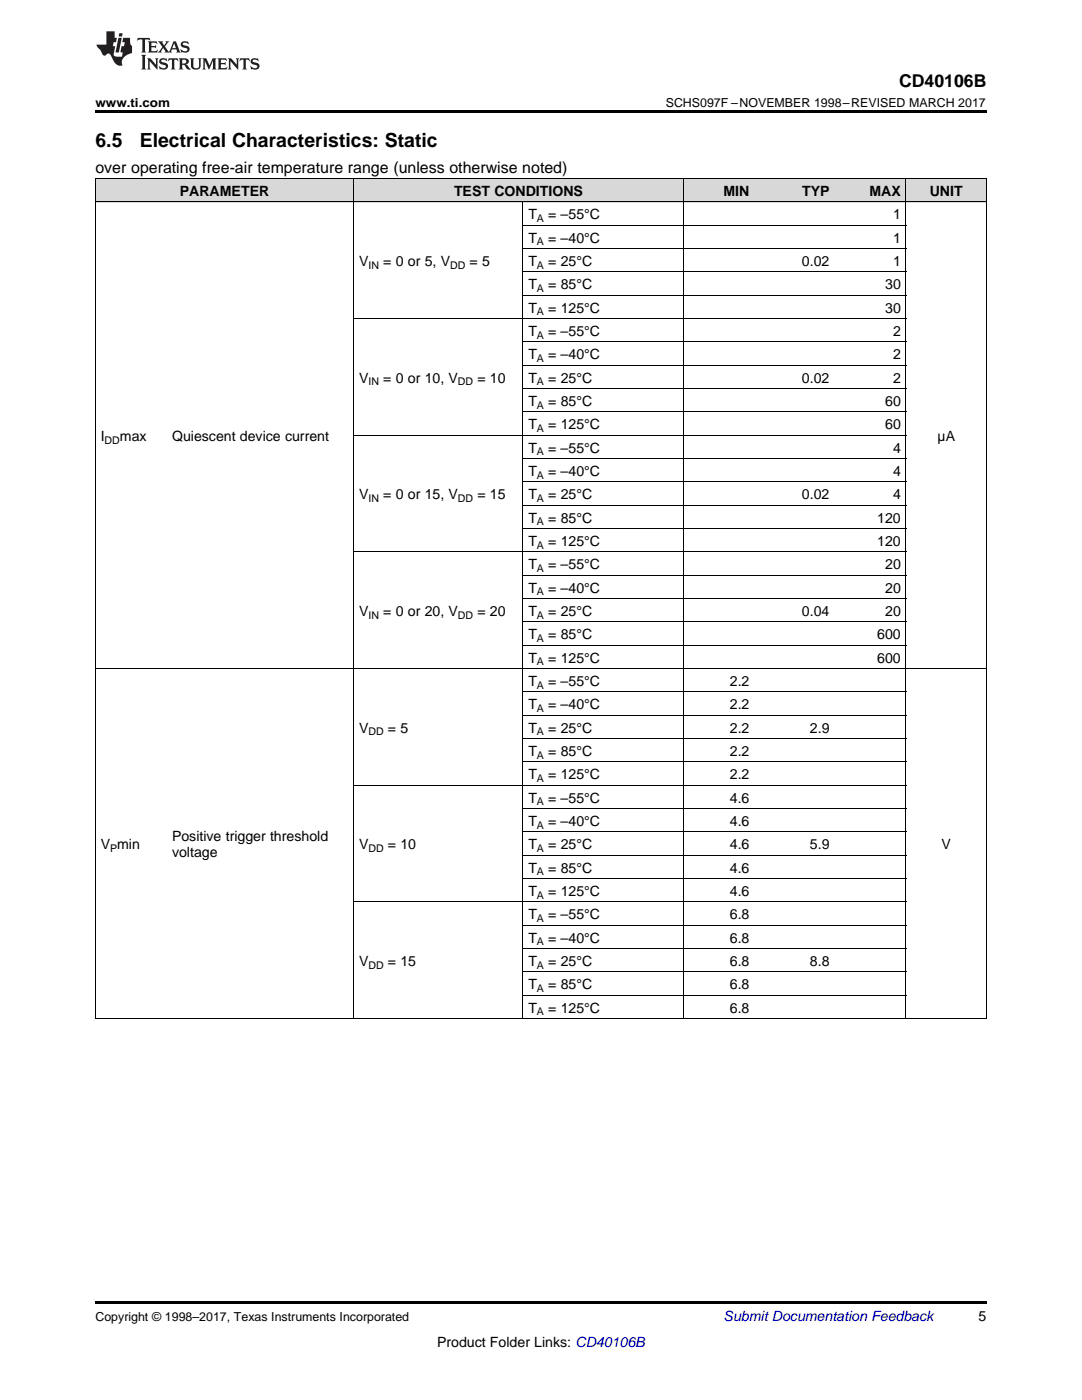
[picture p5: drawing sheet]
<svg xmlns="http://www.w3.org/2000/svg" width="216mm" height="279mm" viewBox="0 0 216 279" stroke-linecap="round" stroke-linejoin="round" font-family="sans-serif">
<g fill="#d8d8d8">
<path d="M19 35.7h14.3v4.7h-14.3z"/>
<path d="M33.3 35.7h37.3v4.7h-37.3z"/>
<path d="M70.6 35.7h33.8v4.7h-33.8z"/>
<path d="M104.4 35.7h32v4.7h-32z"/>
<path d="M136.4 35.7h14.2v4.7h-14.2z"/>
<path d="M150.6 35.7h16v4.7h-16z"/>
<path d="M166.6 35.7h14.2v4.7h-14.2z"/>
<path d="M180.8 35.7h16v4.7h-16z"/>
</g>
<path d="M19 22h177.8v.5h-177.8zM19 259.7h177.8v.5h-177.8z" fill="#000"/>
<g fill="none" stroke="#000" stroke-width=".2">
<path d="M19 35.6l177.8 .1v167.6M19.1 35.7v167.6M70.5 35.7v167.6M136.3 35.7v167.6M180.8 35.7v167.6M19 40.3h177.8M104.3 40.3v163M104.4 58.9h76.4M104.4 54.3h76.4M104.4 49.6h76.4M104.4 45h76.4M70.6 63.6h110.2"/>
<path d="M104.4 77.6h76.4M104.4 72.9h76.4M104.4 68.2h76.4M70.6 86.9h110.2M104.4 96.2h76.4M104.4 91.5h76.4M104.4 82.2h76.4M70.6 110.2h110.2M104.4 119.5h76.4M104.4 114.8h76.4M104.4 105.5h76.4M104.4 100.8h76.4"/>
<path d="M19 133.4h177.8M104.4 138.1h76.4M104.4 128.8h76.4M104.4 124.1h76.4M70.6 156.7h110.2M104.4 152.1h76.4M104.4 147.4h76.4M104.4 142.8h76.4M104.4 175.3h76.4M104.4 170.7h76.4M104.4 166h76.4M104.4 161.4h76.4"/>
<path d="M70.6 180h110.2M104.4 198.6h76.4M104.4 194h76.4M104.4 189.3h76.4M104.4 184.7h76.4M19 203.3h177.8"/>
</g>
<g fill="#231f20">
<path d="M27.5 7.6l-.1 .5 .4-.2h.6v.1v2.1l-.2 .4h1l-.3-.4v-2.1l.1-.1h.5l.5 .2-.2-.5zM29.5 8.3l.2 .3v1.5l-.2 .4h1.8l.2-.6a1.04 1.04 0 0 1-1.3 .2v-.7h.6l.3 .2v-.6l-.3 .2h-.6v-.6l.8-.1 .4 .3-.2-.5zM31.5 8.3l.9 1.1-.9 1.1h.8l-.2-.2 .5-.7 .4 .7-.2 .2h1.5l-.1-.2 .1-.4h.9l.1 .4-.2 .2h1l-.3-.3-.7-1.9h-.5l-.9 2-.8-1 .9-1h-.8l.1 .3-.3 .5-.4-.6 .2-.2zM34.7 8.6l.4 1h-.7zM36.3 8.4a.63 .63 0 0 0-.2 .7 .63 .63 0 0 0 .6 .4l.6 .2 .1 .2a.75 .75 0 0 1-.7 .4 .75 .75 0 0 1-.6-.5l.1 .7 .1-.1a1.11 1.11 0 0 0 1.5-.6 1.13 1.13 0 0 0-1.2-.8l-.1-.4a1.04 1.04 0 0 1 1.2 .2l-.2-.5-.1 .1-.5-.2zM28.2 10.9l.2 .4v2.2l-.2 .4h1l-.3-.4v-2.2l.3-.4zM29.3 11.6l.3 .4v1.5l-.3 .4h.8l-.2-.4v-1.3l1.5 1.7v-1.9l.2-.4h-.7l.2 .4v.9l-1.1-1.3zM32 11.8a.62 .62 0 0 0-.2 .7 .62 .62 0 0 0 .6 .4l.6 .1 .1 .3a.76 .76 0 0 1-.7 .3 .76 .76 0 0 1-.6-.4l.1 .7 .1-.1a1.11 1.11 0 0 0 1.5-.6 1.13 1.13 0 0 0-1.2-.8l-.1-.4a1.04 1.04 0 0 1 1.2 .2l-.2-.6-.1 .1-.5-.1zM33.7 11.6l-.2 .6a.61 .61 0 0 1 .8-.3v1.6l-.2 .4h.9l-.2-.4v-1.6a.63 .63 0 0 1 .8 .3l-.2-.6zM35.6 11.6l.3 .4v1.5l-.3 .4h1l-.2-.2v-.8l.5 .2a.76 .76 0 0 0 1.2 .7l-1-1a.58 .58 0 0 0 .6-.5 .58 .58 0 0 0-.5-.6zM36.4 11.9h.1a.45 .45 0 0 1 .5 .1 .45 .45 0 0 1 .1 .5l-.7 .2zM37.9 11.6l.2 .2a2.17 2.17 0 0 0 .3 1.9 .99 .99 0 0 0 1.6-.6v-1.1l.2-.4h-.7l.2 .2a1.92 1.92 0 0 1-.2 1.8 .6 .6 0 0 1-.9-.5v-1.1l.2-.4zM40.4 11.6l.2 .4v1.5l-.2 .4h.7l-.2-.4v-1.4l.8 1.8 .8-1.8v1.4l-.2 .4h.9l-.2-.4v-1.5l.2-.4h-.8l-.6 1.5-.6-1.5zM43.4 11.6l.2 .4v1.5l-.2 .4h1.8l.2-.6a1.04 1.04 0 0 1-1.3 .1v-.6h.5l.4 .2v-.6l-.4 .2h-.5v-.7h.8l.3 .3-.1-.6zM45.5 11.6l.2 .4v1.5l-.2 .4h.7l-.2-.4v-1.3l1.5 1.7v-1.9l.2-.4h-.7l.2 .4v.9l-1.1-1.3zM47.9 11.6l-.1 .6a.61 .61 0 0 1 .8-.3v1.6l-.3 .4h1l-.3-.4 .1-1.6a.63 .63 0 0 1 .7 .3l-.1-.6zM50.2 11.8a.62 .62 0 0 0-.2 .7 .62 .62 0 0 0 .6 .4l.6 .1 .2 .3a.76 .76 0 0 1-.8 .3 .76 .76 0 0 1-.6-.4l.1 .7 .2-.1a1.11 1.11 0 0 0 1.5-.6 1.13 1.13 0 0 0-1.3-.8l-.1-.4a1.04 1.04 0 0 1 1.2 .2l-.1-.6-.2 .1-.5-.1z"/>
<path d="M21.2 6.3v2.6h-1.9l.1 .4 .7 .9a.91 .91 0 0 0 1 .8 .56 .56 0 0 1 .5-.3 .56 .56 0 0 1 .5 .3l.4 .8a1.53 1.53 0 0 0 1.9 1.2 1.54 1.54 0 0 1 1-2.1l.9-.3v-1.4a1.52 1.52 0 0 1-.3-1.6h-1.4l-.2 .8h.5l-.2 .8h-.4l-.2 1v.2l.4 .1-.2 .8a1.93 1.93 0 0 1-1.6-.3l.3-1.8h-.5l.2-.8h.4l.2-.8h-.4v-1.3zM23.6 7.6l-.6 2.9h.7l.6-2.9zM23.8 6.6l-.1 .7h.6l.2-.7z"/>
</g>
<g font-size="3.9">
<text x="19" y="29.3">6.5</text>
<text x="27.9" y="29.3">Electrical Characteristics: Static</text>
</g>
<text font-size="3.5" x="179.4" y="17.3">CD40106B</text>
<text font-size="3.2" x="19" y="34.4">over operating free-air temperature range (unless otherwise noted)</text>
<g font-size="2.8">
<text x="35.9" y="39.1">PARAMETER</text>
<text x="90.6" y="39.1">TEST CONDITIONS</text>
<text x="144.4" y="39.1">MIN</text>
<text x="160.1" y="39.1">TYP</text>
<text x="173.5" y="39.1">MAX</text>
<text x="185.5" y="39.1">UNIT</text>
<text x="105.4" y="43.7">T</text>
<text x="109.4" y="43.7">= –55°C</text>
<text x="178.2" y="43.7">1</text>
<text x="71.6" y="53.1">V</text>
<text x="76.5" y="53.1">= 0 or 5, V</text>
<text x="93.7" y="53.1">= 5</text>
<text x="105.4" y="48.4">T</text>
<text x="105.4" y="53.1">T</text>
<text x="109.4" y="48.4">= –40°C</text>
<text x="109.4" y="53.1">= 25°C</text>
<text x="160" y="53.1">0.02</text>
<text x="178.2" y="48.4">1</text>
<text x="178.2" y="53.1">1</text>
<text x="105.4" y="57.7">T</text>
<text x="109.4" y="57.7">= 85°C</text>
<text x="176.6" y="57.7">30</text>
<text x="105.4" y="62.4">T</text>
<text x="109.4" y="62.4">= 125°C</text>
<text x="176.6" y="62.4">30</text>
<text x="105.4" y="67">T</text>
<text x="105.4" y="71.7">T</text>
<text x="109.4" y="67">= –55°C</text>
<text x="109.4" y="71.7">= –40°C</text>
<text x="178.2" y="67">2</text>
<text x="178.2" y="71.7">2</text>
<text x="71.6" y="76.3">V</text>
<text x="76.5" y="76.3">= 0 or 10, V</text>
<text x="95.2" y="76.3">= 10</text>
<text x="105.4" y="76.3">T</text>
<text x="109.4" y="76.3">= 25°C</text>
<text x="160" y="76.3">0.02</text>
<text x="178.2" y="76.3">2</text>
<text x="105.4" y="81">T</text>
<text x="109.4" y="81">= 85°C</text>
<text x="176.6" y="81">60</text>
<text x="20.1" y="88">I</text>
<text x="23.9" y="88">max</text>
<text x="34.3" y="88">Quiescent device current</text>
<text x="105.4" y="85.7">T</text>
<text x="109.4" y="85.7">= 125°C</text>
<text x="176.6" y="85.7">60</text>
<text x="187.1" y="88">µA</text>
<text x="105.4" y="90.3">T</text>
<text x="105.4" y="95">T</text>
<text x="109.4" y="90.3">= –55°C</text>
<text x="109.4" y="95">= –40°C</text>
<text x="178.2" y="90.3">4</text>
<text x="178.2" y="95">4</text>
<text x="71.6" y="99.6">V</text>
<text x="76.5" y="99.6">= 0 or 15, V</text>
<text x="95.2" y="99.6">= 15</text>
<text x="105.4" y="99.6">T</text>
<text x="109.4" y="99.6">= 25°C</text>
<text x="160" y="99.6">0.02</text>
<text x="178.2" y="99.6">4</text>
<text x="105.4" y="104.3">T</text>
<text x="109.4" y="104.3">= 85°C</text>
<text x="175" y="104.3">120</text>
<text x="105.4" y="108.9">T</text>
<text x="105.4" y="113.6">T</text>
<text x="109.4" y="108.9">= 125°C</text>
<text x="109.4" y="113.6">= –55°C</text>
<text x="175" y="108.9">120</text>
<text x="176.6" y="113.6">20</text>
<text x="105.4" y="118.3">T</text>
<text x="109.4" y="118.3">= –40°C</text>
<text x="176.6" y="118.3">20</text>
<text x="71.6" y="122.9">V</text>
<text x="76.5" y="122.9">= 0 or 20, V</text>
<text x="95.2" y="122.9">= 20</text>
<text x="105.4" y="122.9">T</text>
<text x="109.4" y="122.9">= 25°C</text>
<text x="160" y="122.9">0.04</text>
<text x="176.6" y="122.9">20</text>
<text x="105.4" y="127.6">T</text>
<text x="109.4" y="127.6">= 85°C</text>
<text x="175" y="127.6">600</text>
<text x="105.4" y="132.2">T</text>
<text x="105.4" y="136.9">T</text>
<text x="109.4" y="132.2">= 125°C</text>
<text x="109.4" y="136.9">= –55°C</text>
<text x="145.6" y="136.9">2.2</text>
<text x="175" y="132.2">600</text>
<text x="105.4" y="141.5">T</text>
<text x="109.4" y="141.5">= –40°C</text>
<text x="145.6" y="141.5">2.2</text>
<text x="71.6" y="146.2">V</text>
<text x="77.4" y="146.2">= 5</text>
<text x="105.4" y="146.2">T</text>
<text x="109.4" y="146.2">= 25°C</text>
<text x="145.6" y="146.2">2.2</text>
<text x="161.6" y="146.2">2.9</text>
<text x="105.4" y="150.8">T</text>
<text x="105.4" y="155.5">T</text>
<text x="109.4" y="150.8">= 85°C</text>
<text x="109.4" y="155.5">= 125°C</text>
<text x="145.6" y="150.8">2.2</text>
<text x="145.6" y="155.5">2.2</text>
<text x="105.4" y="160.2">T</text>
<text x="109.4" y="160.2">= –55°C</text>
<text x="145.6" y="160.2">4.6</text>
<text x="34.3" y="167.9">Positive trigger threshold</text>
<text x="105.4" y="164.8">T</text>
<text x="109.4" y="164.8">= –40°C</text>
<text x="145.6" y="164.8">4.6</text>
<text x="20.1" y="169.5">V min</text>
<text x="34.3" y="171.1">voltage</text>
<text x="71.6" y="169.5">V</text>
<text x="77.4" y="169.5">= 10</text>
<text x="105.4" y="169.5">T</text>
<text x="109.4" y="169.5">= 25°C</text>
<text x="145.6" y="169.5">4.6</text>
<text x="161.6" y="169.5">5.9</text>
<text x="187.9" y="169.5">V</text>
<text x="105.4" y="174.1">T</text>
<text x="105.4" y="178.8">T</text>
<text x="109.4" y="174.1">= 85°C</text>
<text x="109.4" y="178.8">= 125°C</text>
<text x="145.6" y="174.1">4.6</text>
<text x="145.6" y="178.8">4.6</text>
<text x="105.4" y="183.4">T</text>
<text x="109.4" y="183.4">= –55°C</text>
<text x="145.6" y="183.4">6.8</text>
<text x="105.4" y="188.1">T</text>
<text x="109.4" y="188.1">= –40°C</text>
<text x="145.6" y="188.1">6.8</text>
<text x="71.6" y="192.8">V</text>
<text x="77.4" y="192.8">= 15</text>
<text x="105.4" y="192.8">T</text>
<text x="105.4" y="197.4">T</text>
<text x="109.4" y="192.8">= 25°C</text>
<text x="109.4" y="197.4">= 85°C</text>
<text x="145.6" y="192.8">6.8</text>
<text x="145.6" y="197.4">6.8</text>
<text x="161.6" y="192.8">8.8</text>
<text x="105.4" y="202.1">T</text>
<text x="109.4" y="202.1">= 125°C</text>
<text x="145.6" y="202.1">6.8</text>
<text x="195.3" y="263.6">5</text>
<text x="87.2" y="268.9">Product Folder Links: CD40106B</text>
</g>
<text font-size="2.8" fill="#0000c8" x="144.4" y="263.6">Submit Documentation Feedback</text>
<g font-size="2.5">
<text x="19" y="21.4">www.ti.com</text>
<text x="132.9" y="21.4">SCHS097F –NOVEMBER 1998–REVISED MARCH 2017</text>
<text x="19" y="263.6">Copyright © 1998–2017, Texas Instruments Incorporated</text>
</g>
<g font-size="2.1">
<text x="107.1" y="44.3">A</text>
<text x="73.5" y="53.6">IN</text>
<text x="89.8" y="53.6">DD</text>
<text x="107.1" y="49">A</text>
<text x="107.1" y="53.6">A</text>
<text x="107.1" y="58.3">A</text>
<text x="107.1" y="62.9">A</text>
<text x="107.1" y="67.6">A</text>
<text x="73.5" y="76.9">IN</text>
<text x="91.4" y="76.9">DD</text>
<text x="107.1" y="72.2">A</text>
<text x="107.1" y="76.9">A</text>
<text x="107.1" y="81.6">A</text>
<text x="20.9" y="88.5">DD</text>
<text x="107.1" y="86.2">A</text>
<text x="107.1" y="90.9">A</text>
<text x="107.1" y="95.5">A</text>
<text x="73.5" y="100.2">IN</text>
<text x="91.4" y="100.2">DD</text>
<text x="107.1" y="100.2">A</text>
<text x="107.1" y="104.8">A</text>
<text x="107.1" y="109.5">A</text>
<text x="107.1" y="114.2">A</text>
<text x="107.1" y="118.8">A</text>
<text x="73.5" y="123.5">IN</text>
<text x="91.4" y="123.5">DD</text>
<text x="107.1" y="123.5">A</text>
<text x="107.1" y="128.1">A</text>
<text x="107.1" y="132.8">A</text>
<text x="107.1" y="137.4">A</text>
<text x="107.1" y="142.1">A</text>
<text x="73.5" y="146.8">DD</text>
<text x="107.1" y="146.8">A</text>
<text x="107.1" y="151.4">A</text>
<text x="107.1" y="156.1">A</text>
<text x="107.1" y="160.7">A</text>
<text x="107.1" y="165.4">A</text>
<text x="22" y="170">P</text>
<text x="73.5" y="170">DD</text>
<text x="107.1" y="170">A</text>
<text x="107.1" y="174.7">A</text>
<text x="107.1" y="179.4">A</text>
<text x="107.1" y="184">A</text>
<text x="107.1" y="188.7">A</text>
<text x="73.5" y="193.3">DD</text>
<text x="107.1" y="193.3">A</text>
<text x="107.1" y="198">A</text>
<text x="107.1" y="202.6">A</text>
</g>
</svg>
